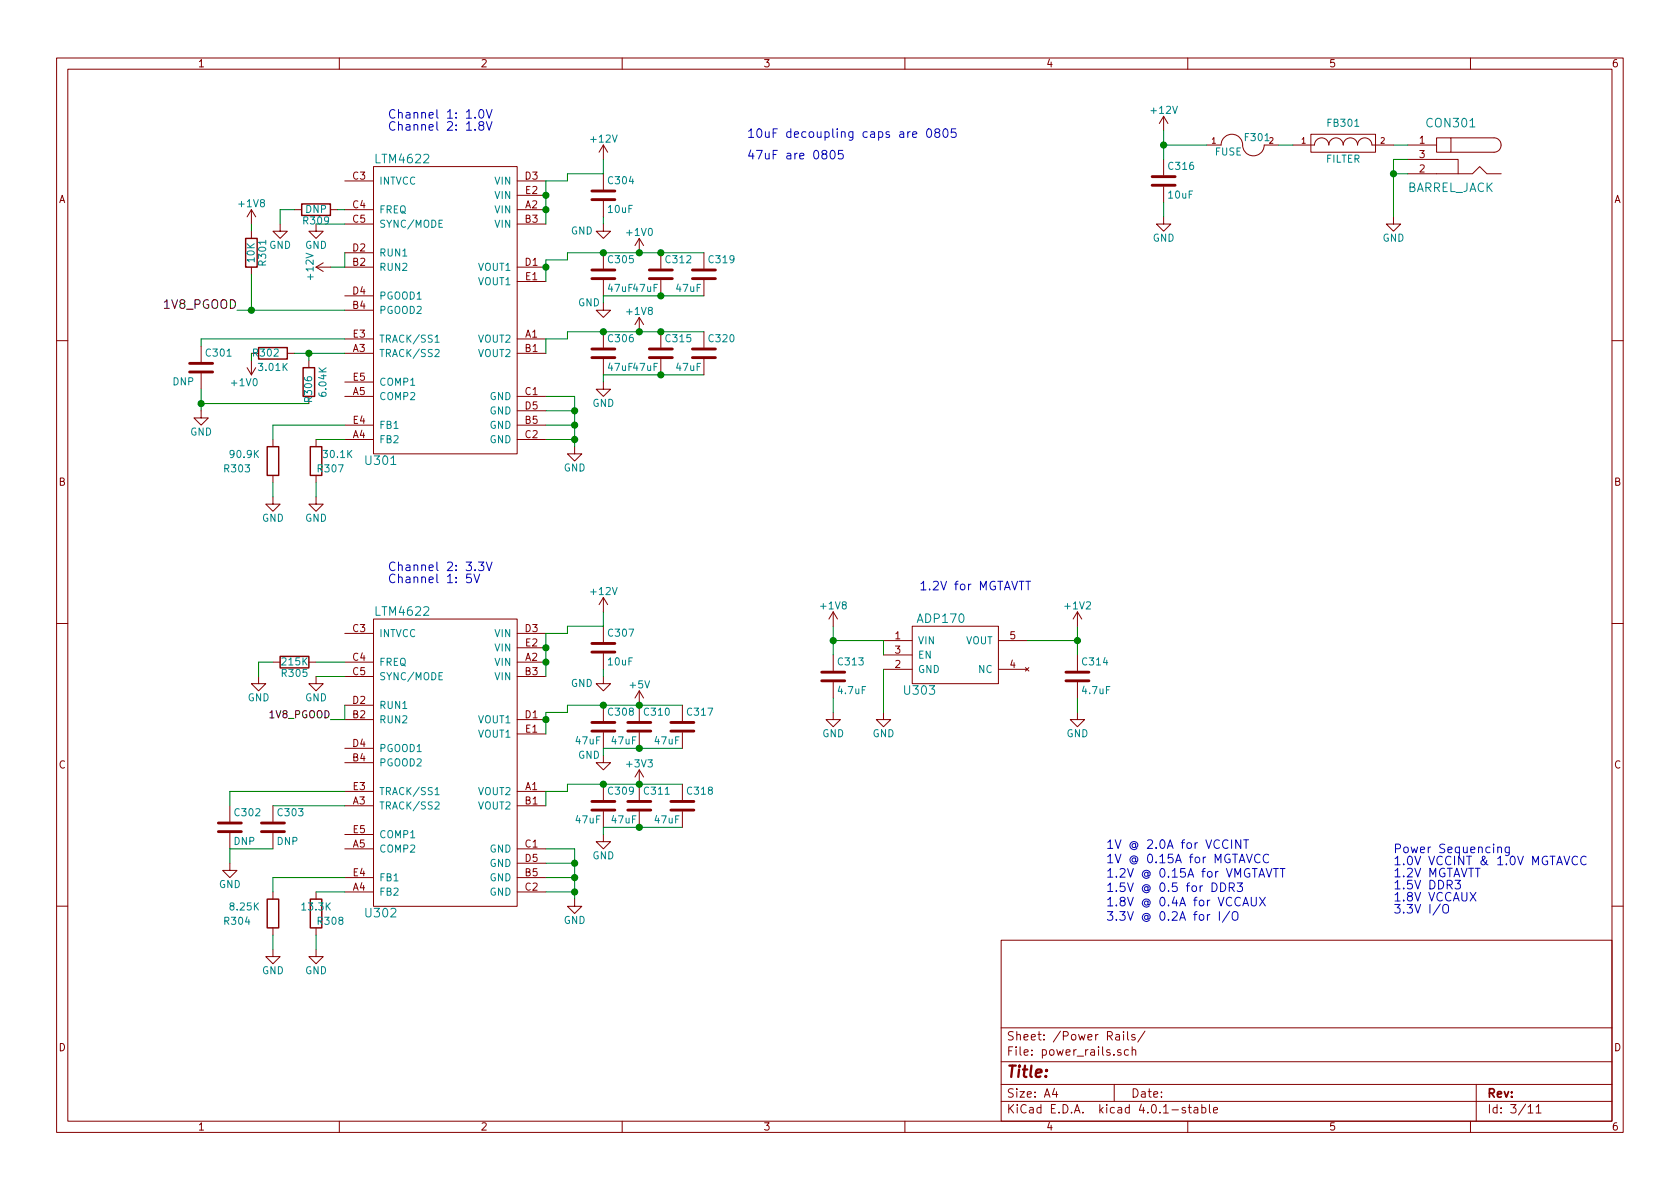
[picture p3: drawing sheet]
EESchema Schematic File Version 2
LIBS:artix7_pcie_pcb-rescue
LIBS:power
LIBS:device
LIBS:transistors
LIBS:conn
LIBS:linear
LIBS:regul
LIBS:74xx
LIBS:cmos4000
LIBS:adc-dac
LIBS:memory
LIBS:xilinx
LIBS:microcontrollers
LIBS:dsp
LIBS:microchip
LIBS:analog_switches
LIBS:motorola
LIBS:texas
LIBS:intel
LIBS:audio
LIBS:interface
LIBS:digital-audio
LIBS:philips
LIBS:display
LIBS:cypress
LIBS:siliconi
LIBS:opto
LIBS:atmel
LIBS:contrib
LIBS:valves
LIBS:wbraun_ic_lib
LIBS:artix7_pcie_pcb-cache
EELAYER 25 0
EELAYER END
$Descr A4 11693 8268
encoding utf-8
Sheet 3 11
Title ""
Date ""
Rev ""
Comp ""
Comment1 ""
Comment2 ""
Comment3 ""
Comment4 ""
$EndDescr
$Comp
L LTM4622 U301
U 1 1
P 3100 2150
F 0 "U301" H 2650 1100 60  0000 C CNN
F 1 "LTM4622" H 2800 3200 60  0000 C CNN
F 2 "wbraun_smd:LGA25_6_25x6_25" H 3100 2100 60  0001 C CNN
F 3 "" H 3100 2100 60  0000 C CNN
	1    3100 2150
	1    0    0    -1  
$EndComp
Text Notes 7700 6200 0    60   ~ 0
1.5V @ 0.5 for DDR3
Text Notes 7700 5900 0    60   ~ 0
1V @ 2.0A for VCCINT 
Text Notes 7700 6100 0    60   ~ 0
1.2V @ 0.15A for VMGTAVTT
Text Notes 7700 6300 0    60   ~ 0
1.8V @ 0.4A for VCCAUX
Text Notes 7700 6400 0    60   ~ 0
3.3V @ 0.2A for I/O
Text Notes 7700 6000 0    60   ~ 0
1V @ 0.15A for MGTAVCC
$Comp
L ADP170 U303
U 1 1
P 6650 4550
F 0 "U303" H 6400 4300 60  0000 C CNN
F 1 "ADP170" H 6550 4800 60  0000 C CNN
F 2 "wbraun_smd:TSOT-23-5" H 7150 4650 60  0001 C CNN
F 3 "" H 7150 4650 60  0000 C CNN
	1    6650 4550
	1    0    0    -1  
$EndComp
Text Notes 9700 6350 0    60   ~ 0
Power Sequencing \n1.0V VCCINT & 1.0V MGTAVCC\n1.2V MGTAVTT\n1.5V DDR3\n1.8V VCCAUX\n3.3V I/O
$Comp
L GND #PWR012
U 1 1
P 4000 3100
F 0 "#PWR012" H 4000 2850 50  0001 C CNN
F 1 "GND" H 4000 2950 50  0000 C CNN
F 2 "" H 4000 3100 60  0000 C CNN
F 3 "" H 4000 3100 60  0000 C CNN
	1    4000 3100
	1    0    0    -1  
$EndComp
$Comp
L GND #PWR013
U 1 1
P 2200 1550
F 0 "#PWR013" H 2200 1300 50  0001 C CNN
F 1 "GND" H 2200 1400 50  0000 C CNN
F 2 "" H 2200 1550 60  0000 C CNN
F 3 "" H 2200 1550 60  0000 C CNN
	1    2200 1550
	1    0    0    -1  
$EndComp
$Comp
L C C305
U 1 1
P 4200 1900
F 0 "C305" H 4225 2000 50  0000 L CNN
F 1 "47uF" H 4225 1800 50  0000 L CNN
F 2 "wbraun_smd:C_0805" H 4238 1750 30  0001 C CNN
F 3 "" H 4200 1900 60  0000 C CNN
	1    4200 1900
	1    0    0    -1  
$EndComp
$Comp
L C C306
U 1 1
P 4200 2450
F 0 "C306" H 4225 2550 50  0000 L CNN
F 1 "47uF" H 4225 2350 50  0000 L CNN
F 2 "wbraun_smd:C_0805" H 4238 2300 30  0001 C CNN
F 3 "" H 4200 2450 60  0000 C CNN
	1    4200 2450
	1    0    0    -1  
$EndComp
$Comp
L C C304
U 1 1
P 4200 1350
F 0 "C304" H 4225 1450 50  0000 L CNN
F 1 "10uF" H 4225 1250 50  0000 L CNN
F 2 "wbraun_smd:C_0805" H 4238 1200 30  0001 C CNN
F 3 "" H 4200 1350 60  0000 C CNN
	1    4200 1350
	1    0    0    -1  
$EndComp
$Comp
L C C314
U 1 1
P 7500 4700
F 0 "C314" H 7525 4800 50  0000 L CNN
F 1 "4.7uF" H 7525 4600 50  0000 L CNN
F 2 "wbraun_smd:C_0402" H 7538 4550 30  0001 C CNN
F 3 "" H 7500 4700 60  0000 C CNN
	1    7500 4700
	1    0    0    -1  
$EndComp
$Comp
L C C313
U 1 1
P 5800 4700
F 0 "C313" H 5825 4800 50  0000 L CNN
F 1 "4.7uF" H 5825 4600 50  0000 L CNN
F 2 "wbraun_smd:C_0402" H 5838 4550 30  0001 C CNN
F 3 "" H 5800 4700 60  0000 C CNN
	1    5800 4700
	1    0    0    -1  
$EndComp
$Comp
L R R303
U 1 1
P 1900 3200
F 0 "R303" H 2150 3250 50  0000 C CNN
F 1 "90.9K" H 2100 3150 50  0000 C CNN
F 2 "wbraun_smd:R_0402" V 1830 3200 30  0001 C CNN
F 3 "" H 1900 3200 30  0000 C CNN
	1    1900 3200
	-1   0    0    1   
$EndComp
$Comp
L R R307
U 1 1
P 2200 3200
F 0 "R307" H 2100 3250 50  0000 C CNN
F 1 "30.1K" H 2050 3150 50  0000 C CNN
F 2 "wbraun_smd:R_0402" V 2130 3200 30  0001 C CNN
F 3 "" H 2200 3200 30  0000 C CNN
	1    2200 3200
	-1   0    0    1   
$EndComp
Text Notes 2700 900  0    60   ~ 0
Channel 1: 1.0V\nChannel 2: 1.8V
Wire Wire Line
	2400 3050 2200 3050
Wire Wire Line
	2400 2950 1900 2950
Wire Wire Line
	1900 2950 1900 3050
$Comp
L GND #PWR014
U 1 1
P 1900 3450
F 0 "#PWR014" H 1900 3200 50  0001 C CNN
F 1 "GND" H 1900 3300 50  0000 C CNN
F 2 "" H 1900 3450 60  0000 C CNN
F 3 "" H 1900 3450 60  0000 C CNN
	1    1900 3450
	1    0    0    -1  
$EndComp
$Comp
L GND #PWR015
U 1 1
P 2200 3450
F 0 "#PWR015" H 2200 3200 50  0001 C CNN
F 1 "GND" H 2200 3300 50  0000 C CNN
F 2 "" H 2200 3450 60  0000 C CNN
F 3 "" H 2200 3450 60  0000 C CNN
	1    2200 3450
	1    0    0    -1  
$EndComp
Wire Wire Line
	2200 3350 2200 3450
Wire Wire Line
	1900 3350 1900 3450
Wire Wire Line
	4000 3050 3800 3050
Wire Wire Line
	4000 2750 4000 3100
Wire Wire Line
	3800 2750 4000 2750
Connection ~ 4000 3050
Wire Wire Line
	3800 2850 4000 2850
Connection ~ 4000 2850
Wire Wire Line
	3800 2950 4000 2950
Connection ~ 4000 2950
Wire Wire Line
	3800 2350 3800 2450
Wire Wire Line
	3800 2350 3950 2350
Wire Wire Line
	3950 2350 3950 2300
Wire Wire Line
	3950 2300 4900 2300
Wire Wire Line
	3800 1800 3800 1950
$Comp
L GND #PWR016
U 1 1
P 4200 2100
F 0 "#PWR016" H 4200 1850 50  0001 C CNN
F 1 "GND" H 4100 2100 50  0000 C CNN
F 2 "" H 4200 2100 60  0000 C CNN
F 3 "" H 4200 2100 60  0000 C CNN
	1    4200 2100
	1    0    0    -1  
$EndComp
$Comp
L GND #PWR017
U 1 1
P 4200 2650
F 0 "#PWR017" H 4200 2400 50  0001 C CNN
F 1 "GND" H 4200 2500 50  0000 C CNN
F 2 "" H 4200 2650 60  0000 C CNN
F 3 "" H 4200 2650 60  0000 C CNN
	1    4200 2650
	1    0    0    -1  
$EndComp
Wire Wire Line
	3800 1800 3950 1800
Wire Wire Line
	3950 1800 3950 1750
Wire Wire Line
	3950 1750 4900 1750
Connection ~ 3800 1850
Wire Wire Line
	4200 2100 4200 2050
Wire Wire Line
	4200 2600 4200 2650
Wire Wire Line
	3950 1200 4200 1200
Wire Wire Line
	3950 1200 3950 1250
Wire Wire Line
	3950 1250 3800 1250
Wire Wire Line
	3800 1250 3800 1550
Connection ~ 3800 1350
Connection ~ 3800 1450
$Comp
L GND #PWR018
U 1 1
P 4200 1550
F 0 "#PWR018" H 4200 1300 50  0001 C CNN
F 1 "GND" H 4050 1500 50  0000 C CNN
F 2 "" H 4200 1550 60  0000 C CNN
F 3 "" H 4200 1550 60  0000 C CNN
	1    4200 1550
	1    0    0    -1  
$EndComp
$Comp
L +1V0 #PWR019
U 1 1
P 4450 1750
F 0 "#PWR019" H 4450 1600 50  0001 C CNN
F 1 "+1V0" H 4450 1890 50  0000 C CNN
F 2 "" H 4450 1750 60  0000 C CNN
F 3 "" H 4450 1750 60  0000 C CNN
	1    4450 1750
	1    0    0    -1  
$EndComp
$Comp
L +1V8 #PWR020
U 1 1
P 4450 2300
F 0 "#PWR020" H 4450 2150 50  0001 C CNN
F 1 "+1V8" H 4450 2440 50  0000 C CNN
F 2 "" H 4450 2300 60  0000 C CNN
F 3 "" H 4450 2300 60  0000 C CNN
	1    4450 2300
	1    0    0    -1  
$EndComp
Connection ~ 4200 2300
Connection ~ 4200 1750
Wire Wire Line
	4200 1550 4200 1500
$Comp
L R R306
U 1 1
P 2150 2650
F 0 "R306" V 2150 2600 50  0000 C CNN
F 1 "6.04K" V 2250 2650 50  0000 C CNN
F 2 "wbraun_smd:R_0402" V 2080 2650 30  0001 C CNN
F 3 "" H 2150 2650 30  0000 C CNN
	1    2150 2650
	1    0    0    -1  
$EndComp
$Comp
L R R302
U 1 1
P 1900 2450
F 0 "R302" V 1900 2400 50  0000 C CNN
F 1 "3.01K" V 2000 2450 50  0000 C CNN
F 2 "wbraun_smd:R_0402" V 1830 2450 30  0001 C CNN
F 3 "" H 1900 2450 30  0000 C CNN
	1    1900 2450
	0    1    1    0   
$EndComp
$Comp
L C C301
U 1 1
P 1400 2550
F 0 "C301" H 1425 2650 50  0000 L CNN
F 1 "DNP" H 1200 2450 50  0000 L CNN
F 2 "wbraun_smd:C_0402" H 1438 2400 30  0001 C CNN
F 3 "" H 1400 2550 60  0000 C CNN
	1    1400 2550
	1    0    0    -1  
$EndComp
$Comp
L +1V0 #PWR021
U 1 1
P 1750 2500
F 0 "#PWR021" H 1750 2350 50  0001 C CNN
F 1 "+1V0" H 1800 2650 50  0000 C CNN
F 2 "" H 1750 2500 60  0000 C CNN
F 3 "" H 1750 2500 60  0000 C CNN
	1    1750 2500
	-1   0    0    1   
$EndComp
Wire Wire Line
	1750 2500 1750 2450
Wire Wire Line
	2050 2450 2400 2450
Wire Wire Line
	2150 2450 2150 2500
Connection ~ 2150 2450
Wire Wire Line
	2400 2350 1400 2350
Wire Wire Line
	1400 2350 1400 2400
Wire Wire Line
	2150 2800 1400 2800
Wire Wire Line
	1400 2700 1400 2850
$Comp
L GND #PWR022
U 1 1
P 1400 2850
F 0 "#PWR022" H 1400 2600 50  0001 C CNN
F 1 "GND" H 1400 2700 50  0000 C CNN
F 2 "" H 1400 2850 60  0000 C CNN
F 3 "" H 1400 2850 60  0000 C CNN
	1    1400 2850
	1    0    0    -1  
$EndComp
Connection ~ 1400 2800
Wire Wire Line
	2400 1750 2400 1850
Wire Wire Line
	2400 1850 2300 1850
Wire Wire Line
	2400 1550 2200 1550
$Comp
L R R301
U 1 1
P 1750 1750
F 0 "R301" V 1830 1750 50  0000 C CNN
F 1 "10K" V 1750 1750 50  0000 C CNN
F 2 "wbraun_smd:R_0402" V 1680 1750 30  0001 C CNN
F 3 "" H 1750 1750 30  0000 C CNN
	1    1750 1750
	1    0    0    -1  
$EndComp
$Comp
L +1V8 #PWR023
U 1 1
P 1750 1550
F 0 "#PWR023" H 1750 1400 50  0001 C CNN
F 1 "+1V8" H 1750 1690 50  0000 C CNN
F 2 "" H 1750 1550 60  0000 C CNN
F 3 "" H 1750 1550 60  0000 C CNN
	1    1750 1550
	1    0    0    -1  
$EndComp
Wire Wire Line
	1750 1900 1750 2150
Wire Wire Line
	1650 2150 2400 2150
Wire Wire Line
	1750 1550 1750 1600
Text Label 1650 2150 2    60   ~ 0
1V8_PGOOD
Connection ~ 1750 2150
Text Notes 6400 4100 0    60   ~ 0
1.2V for MGTAVTT
Wire Wire Line
	7150 4450 7500 4450
Wire Wire Line
	7500 4350 7500 4550
Wire Wire Line
	6150 4450 5800 4450
Wire Wire Line
	5800 4350 5800 4550
Wire Wire Line
	6150 4550 6150 4450
$Comp
L +1V8 #PWR024
U 1 1
P 5800 4350
F 0 "#PWR024" H 5800 4200 50  0001 C CNN
F 1 "+1V8" H 5800 4490 50  0000 C CNN
F 2 "" H 5800 4350 60  0000 C CNN
F 3 "" H 5800 4350 60  0000 C CNN
	1    5800 4350
	1    0    0    -1  
$EndComp
$Comp
L +1V2 #PWR025
U 1 1
P 7500 4350
F 0 "#PWR025" H 7500 4200 50  0001 C CNN
F 1 "+1V2" H 7500 4490 50  0000 C CNN
F 2 "" H 7500 4350 60  0000 C CNN
F 3 "" H 7500 4350 60  0000 C CNN
	1    7500 4350
	1    0    0    -1  
$EndComp
$Comp
L GND #PWR026
U 1 1
P 6150 4950
F 0 "#PWR026" H 6150 4700 50  0001 C CNN
F 1 "GND" H 6150 4800 50  0000 C CNN
F 2 "" H 6150 4950 60  0000 C CNN
F 3 "" H 6150 4950 60  0000 C CNN
	1    6150 4950
	1    0    0    -1  
$EndComp
$Comp
L GND #PWR027
U 1 1
P 7500 4950
F 0 "#PWR027" H 7500 4700 50  0001 C CNN
F 1 "GND" H 7500 4800 50  0000 C CNN
F 2 "" H 7500 4950 60  0000 C CNN
F 3 "" H 7500 4950 60  0000 C CNN
	1    7500 4950
	1    0    0    -1  
$EndComp
$Comp
L GND #PWR028
U 1 1
P 5800 4950
F 0 "#PWR028" H 5800 4700 50  0001 C CNN
F 1 "GND" H 5800 4800 50  0000 C CNN
F 2 "" H 5800 4950 60  0000 C CNN
F 3 "" H 5800 4950 60  0000 C CNN
	1    5800 4950
	1    0    0    -1  
$EndComp
Wire Wire Line
	6150 4650 6150 4950
Wire Wire Line
	7500 4850 7500 4950
Wire Wire Line
	5800 4850 5800 4950
Connection ~ 5800 4450
Connection ~ 7500 4450
$Comp
L LTM4622 U302
U 1 1
P 3100 5300
F 0 "U302" H 2650 4250 60  0000 C CNN
F 1 "LTM4622" H 2800 6350 60  0000 C CNN
F 2 "wbraun_smd:LGA25_6_25x6_25" H 3100 5250 60  0001 C CNN
F 3 "" H 3100 5250 60  0000 C CNN
	1    3100 5300
	1    0    0    -1  
$EndComp
$Comp
L GND #PWR029
U 1 1
P 4000 6250
F 0 "#PWR029" H 4000 6000 50  0001 C CNN
F 1 "GND" H 4000 6100 50  0000 C CNN
F 2 "" H 4000 6250 60  0000 C CNN
F 3 "" H 4000 6250 60  0000 C CNN
	1    4000 6250
	1    0    0    -1  
$EndComp
$Comp
L GND #PWR030
U 1 1
P 2200 4700
F 0 "#PWR030" H 2200 4450 50  0001 C CNN
F 1 "GND" H 2200 4550 50  0000 C CNN
F 2 "" H 2200 4700 60  0000 C CNN
F 3 "" H 2200 4700 60  0000 C CNN
	1    2200 4700
	1    0    0    -1  
$EndComp
$Comp
L C C308
U 1 1
P 4200 5050
F 0 "C308" H 4225 5150 50  0000 L CNN
F 1 "47uF" H 4000 4950 50  0000 L CNN
F 2 "wbraun_smd:C_0805" H 4238 4900 30  0001 C CNN
F 3 "" H 4200 5050 60  0000 C CNN
	1    4200 5050
	1    0    0    -1  
$EndComp
$Comp
L C C309
U 1 1
P 4200 5600
F 0 "C309" H 4225 5700 50  0000 L CNN
F 1 "47uF" H 4000 5500 50  0000 L CNN
F 2 "wbraun_smd:C_0805" H 4238 5450 30  0001 C CNN
F 3 "" H 4200 5600 60  0000 C CNN
	1    4200 5600
	1    0    0    -1  
$EndComp
$Comp
L C C307
U 1 1
P 4200 4500
F 0 "C307" H 4225 4600 50  0000 L CNN
F 1 "10uF" H 4225 4400 50  0000 L CNN
F 2 "wbraun_smd:C_0805" H 4238 4350 30  0001 C CNN
F 3 "" H 4200 4500 60  0000 C CNN
	1    4200 4500
	1    0    0    -1  
$EndComp
$Comp
L R R304
U 1 1
P 1900 6350
F 0 "R304" H 2150 6400 50  0000 C CNN
F 1 "8.25K" H 2100 6300 50  0000 C CNN
F 2 "wbraun_smd:R_0402" V 1830 6350 30  0001 C CNN
F 3 "" H 1900 6350 30  0000 C CNN
	1    1900 6350
	-1   0    0    1   
$EndComp
$Comp
L R R308
U 1 1
P 2200 6350
F 0 "R308" H 2100 6400 50  0000 C CNN
F 1 "13.3K" H 2200 6300 50  0000 C CNN
F 2 "wbraun_smd:R_0402" V 2130 6350 30  0001 C CNN
F 3 "" H 2200 6350 30  0000 C CNN
	1    2200 6350
	-1   0    0    1   
$EndComp
Text Notes 2700 4050 0    60   ~ 0
Channel 2: 3.3V\nChannel 1: 5V
Wire Wire Line
	2400 6200 2200 6200
Wire Wire Line
	2400 6100 1900 6100
Wire Wire Line
	1900 6100 1900 6200
$Comp
L GND #PWR031
U 1 1
P 1900 6600
F 0 "#PWR031" H 1900 6350 50  0001 C CNN
F 1 "GND" H 1900 6450 50  0000 C CNN
F 2 "" H 1900 6600 60  0000 C CNN
F 3 "" H 1900 6600 60  0000 C CNN
	1    1900 6600
	1    0    0    -1  
$EndComp
$Comp
L GND #PWR032
U 1 1
P 2200 6600
F 0 "#PWR032" H 2200 6350 50  0001 C CNN
F 1 "GND" H 2200 6450 50  0000 C CNN
F 2 "" H 2200 6600 60  0000 C CNN
F 3 "" H 2200 6600 60  0000 C CNN
	1    2200 6600
	1    0    0    -1  
$EndComp
Wire Wire Line
	2200 6500 2200 6600
Wire Wire Line
	1900 6500 1900 6600
Wire Wire Line
	4000 6200 3800 6200
Wire Wire Line
	4000 5900 4000 6250
Wire Wire Line
	3800 5900 4000 5900
Connection ~ 4000 6200
Wire Wire Line
	3800 6000 4000 6000
Connection ~ 4000 6000
Wire Wire Line
	3800 6100 4000 6100
Connection ~ 4000 6100
Wire Wire Line
	3800 5500 3800 5600
Wire Wire Line
	3800 5500 3950 5500
Wire Wire Line
	3950 5500 3950 5450
Wire Wire Line
	3950 5450 4750 5450
Wire Wire Line
	3800 4950 3800 5100
$Comp
L GND #PWR033
U 1 1
P 4200 5250
F 0 "#PWR033" H 4200 5000 50  0001 C CNN
F 1 "GND" H 4100 5250 50  0000 C CNN
F 2 "" H 4200 5250 60  0000 C CNN
F 3 "" H 4200 5250 60  0000 C CNN
	1    4200 5250
	1    0    0    -1  
$EndComp
$Comp
L GND #PWR034
U 1 1
P 4200 5800
F 0 "#PWR034" H 4200 5550 50  0001 C CNN
F 1 "GND" H 4200 5650 50  0000 C CNN
F 2 "" H 4200 5800 60  0000 C CNN
F 3 "" H 4200 5800 60  0000 C CNN
	1    4200 5800
	1    0    0    -1  
$EndComp
Wire Wire Line
	3800 4950 3950 4950
Wire Wire Line
	3950 4950 3950 4900
Wire Wire Line
	3950 4900 4750 4900
Connection ~ 3800 5000
Wire Wire Line
	4200 5250 4200 5200
Wire Wire Line
	4200 5750 4200 5800
Wire Wire Line
	3950 4350 4200 4350
Wire Wire Line
	3950 4350 3950 4400
Wire Wire Line
	3950 4400 3800 4400
Wire Wire Line
	3800 4400 3800 4700
Connection ~ 3800 4500
Connection ~ 3800 4600
$Comp
L GND #PWR035
U 1 1
P 4200 4700
F 0 "#PWR035" H 4200 4450 50  0001 C CNN
F 1 "GND" H 4050 4650 50  0000 C CNN
F 2 "" H 4200 4700 60  0000 C CNN
F 3 "" H 4200 4700 60  0000 C CNN
	1    4200 4700
	1    0    0    -1  
$EndComp
Connection ~ 4200 5450
Connection ~ 4200 4900
Wire Wire Line
	4200 4700 4200 4650
$Comp
L GND #PWR036
U 1 1
P 1600 6000
F 0 "#PWR036" H 1600 5750 50  0001 C CNN
F 1 "GND" H 1600 5850 50  0000 C CNN
F 2 "" H 1600 6000 60  0000 C CNN
F 3 "" H 1600 6000 60  0000 C CNN
	1    1600 6000
	1    0    0    -1  
$EndComp
Wire Wire Line
	2400 4900 2400 5000
Wire Wire Line
	2400 5000 2300 5000
Wire Wire Line
	2400 4700 2200 4700
$Comp
L +12V #PWR037
U 1 1
P 4200 4250
F 0 "#PWR037" H 4200 4100 50  0001 C CNN
F 1 "+12V" H 4200 4390 50  0000 C CNN
F 2 "" H 4200 4250 60  0000 C CNN
F 3 "" H 4200 4250 60  0000 C CNN
	1    4200 4250
	1    0    0    -1  
$EndComp
$Comp
L +12V #PWR038
U 1 1
P 4200 1100
F 0 "#PWR038" H 4200 950 50  0001 C CNN
F 1 "+12V" H 4200 1240 50  0000 C CNN
F 2 "" H 4200 1100 60  0000 C CNN
F 3 "" H 4200 1100 60  0000 C CNN
	1    4200 1100
	1    0    0    -1  
$EndComp
$Comp
L R R305
U 1 1
P 2050 4600
F 0 "R305" V 2130 4600 50  0000 C CNN
F 1 "215K" V 2050 4600 50  0000 C CNN
F 2 "wbraun_smd:R_0402" V 1980 4600 30  0001 C CNN
F 3 "" H 2050 4600 30  0000 C CNN
	1    2050 4600
	0    1    1    0   
$EndComp
$Comp
L GND #PWR039
U 1 1
P 1800 4700
F 0 "#PWR039" H 1800 4450 50  0001 C CNN
F 1 "GND" H 1800 4550 50  0000 C CNN
F 2 "" H 1800 4700 60  0000 C CNN
F 3 "" H 1800 4700 60  0000 C CNN
	1    1800 4700
	1    0    0    -1  
$EndComp
Wire Wire Line
	2200 4600 2400 4600
Wire Wire Line
	1900 4600 1800 4600
Wire Wire Line
	1800 4600 1800 4700
Wire Wire Line
	4200 1200 4200 1100
$Comp
L C C302
U 1 1
P 1600 5750
F 0 "C302" H 1625 5850 50  0000 L CNN
F 1 "DNP" H 1625 5650 50  0000 L CNN
F 2 "wbraun_smd:C_0402" H 1638 5600 30  0001 C CNN
F 3 "" H 1600 5750 60  0000 C CNN
	1    1600 5750
	1    0    0    -1  
$EndComp
$Comp
L C C303
U 1 1
P 1900 5750
F 0 "C303" H 1925 5850 50  0000 L CNN
F 1 "DNP" H 1925 5650 50  0000 L CNN
F 2 "wbraun_smd:C_0402" H 1938 5600 30  0001 C CNN
F 3 "" H 1900 5750 60  0000 C CNN
	1    1900 5750
	1    0    0    -1  
$EndComp
Wire Wire Line
	2400 5500 1600 5500
Wire Wire Line
	1600 5500 1600 5600
Wire Wire Line
	2400 5600 1900 5600
Wire Wire Line
	1900 5900 1600 5900
Wire Wire Line
	1600 5900 1600 6000
$Comp
L +5V #PWR040
U 1 1
P 4450 4900
F 0 "#PWR040" H 4450 4750 50  0001 C CNN
F 1 "+5V" H 4450 5040 50  0000 C CNN
F 2 "" H 4450 4900 60  0000 C CNN
F 3 "" H 4450 4900 60  0000 C CNN
	1    4450 4900
	1    0    0    -1  
$EndComp
$Comp
L +3V3 #PWR041
U 1 1
P 4450 5450
F 0 "#PWR041" H 4450 5300 50  0001 C CNN
F 1 "+3V3" H 4450 5590 50  0000 C CNN
F 2 "" H 4450 5450 60  0000 C CNN
F 3 "" H 4450 5450 60  0000 C CNN
	1    4450 5450
	1    0    0    -1  
$EndComp
$Comp
L +12V #PWR042
U 1 1
P 2300 1850
F 0 "#PWR042" H 2300 1700 50  0001 C CNN
F 1 "+12V" H 2300 1990 50  0000 C CNN
F 2 "" H 2300 1850 60  0000 C CNN
F 3 "" H 2300 1850 60  0000 C CNN
	1    2300 1850
	0    -1   -1   0   
$EndComp
Text Label 2300 5000 2    50   ~ 0
1V8_PGOOD
Wire Wire Line
	4200 4350 4200 4250
Wire Wire Line
	4200 5200 4750 5200
Wire Wire Line
	4200 5750 4750 5750
$Comp
L BARREL_JACK CON301
U 1 1
P 10100 1100
F 0 "CON301" H 10100 1350 60  0000 C CNN
F 1 "BARREL_JACK" H 10100 900 60  0000 C CNN
F 2 "wbraun_smd:DC_2.1mm_PJ-202A" H 10100 1100 60  0001 C CNN
F 3 "" H 10100 1100 60  0000 C CNN
	1    10100 1100
	-1   0    0    -1  
$EndComp
$Comp
L FUSE F301
U 1 1
P 8650 1000
F 0 "F301" H 8750 1050 50  0000 C CNN
F 1 "FUSE" H 8550 950 50  0000 C CNN
F 2 "wbraun_smd:SMD-0805" H 8650 1000 60  0001 C CNN
F 3 "" H 8650 1000 60  0000 C CNN
	1    8650 1000
	1    0    0    -1  
$EndComp
$Comp
L C C316
U 1 1
P 8100 1250
F 0 "C316" H 8125 1350 50  0000 L CNN
F 1 "10uF" H 8125 1150 50  0000 L CNN
F 2 "wbraun_smd:C_0805" H 8138 1100 30  0001 C CNN
F 3 "" H 8100 1250 60  0000 C CNN
	1    8100 1250
	1    0    0    -1  
$EndComp
$Comp
L +12V #PWR043
U 1 1
P 8100 900
F 0 "#PWR043" H 8100 750 50  0001 C CNN
F 1 "+12V" H 8100 1040 50  0000 C CNN
F 2 "" H 8100 900 60  0000 C CNN
F 3 "" H 8100 900 60  0000 C CNN
	1    8100 900 
	1    0    0    -1  
$EndComp
$Comp
L GND #PWR044
U 1 1
P 8100 1500
F 0 "#PWR044" H 8100 1250 50  0001 C CNN
F 1 "GND" H 8100 1350 50  0000 C CNN
F 2 "" H 8100 1500 60  0000 C CNN
F 3 "" H 8100 1500 60  0000 C CNN
	1    8100 1500
	1    0    0    -1  
$EndComp
$Comp
L GND #PWR045
U 1 1
P 9700 1500
F 0 "#PWR045" H 9700 1250 50  0001 C CNN
F 1 "GND" H 9700 1350 50  0000 C CNN
F 2 "" H 9700 1500 60  0000 C CNN
F 3 "" H 9700 1500 60  0000 C CNN
	1    9700 1500
	1    0    0    -1  
$EndComp
Wire Wire Line
	9800 1100 9700 1100
Wire Wire Line
	9700 1100 9700 1500
Wire Wire Line
	9800 1200 9700 1200
Connection ~ 9700 1200
Wire Wire Line
	9800 1000 9700 1000
Wire Wire Line
	8100 1000 8400 1000
Wire Wire Line
	8100 900  8100 1100
Connection ~ 8100 1000
Wire Wire Line
	8100 1400 8100 1500
$Comp
L FILTER FB301
U 1 1
P 9350 1000
F 0 "FB301" H 9350 1150 50  0000 C CNN
F 1 "FILTER" H 9350 900 50  0000 C CNN
F 2 "wbraun_smd:L_0603" H 9350 1000 60  0001 C CNN
F 3 "" H 9350 1000 60  0000 C CNN
	1    9350 1000
	1    0    0    -1  
$EndComp
Text Notes 5200 950  0    60   ~ 0
10uF decoupling caps are 0805
Text Notes 5200 1100 0    60   ~ 0
47uF are 0805
$Comp
L C C310
U 1 1
P 4450 5050
F 0 "C310" H 4475 5150 50  0000 L CNN
F 1 "47uF" H 4250 4950 50  0000 L CNN
F 2 "wbraun_smd:C_0805" H 4488 4900 30  0001 C CNN
F 3 "" H 4450 5050 60  0000 C CNN
	1    4450 5050
	1    0    0    -1  
$EndComp
$Comp
L C C311
U 1 1
P 4450 5600
F 0 "C311" H 4475 5700 50  0000 L CNN
F 1 "47uF" H 4250 5500 50  0000 L CNN
F 2 "wbraun_smd:C_0805" H 4488 5450 30  0001 C CNN
F 3 "" H 4450 5600 60  0000 C CNN
	1    4450 5600
	1    0    0    -1  
$EndComp
Wire Wire Line
	9000 1000 8900 1000
$Comp
L C C315
U 1 1
P 4600 2450
F 0 "C315" H 4625 2550 50  0000 L CNN
F 1 "47uF" H 4400 2350 50  0000 L CNN
F 2 "wbraun_smd:C_0805" H 4638 2300 30  0001 C CNN
F 3 "" H 4600 2450 60  0000 C CNN
	1    4600 2450
	1    0    0    -1  
$EndComp
$Comp
L C C312
U 1 1
P 4600 1900
F 0 "C312" H 4625 2000 50  0000 L CNN
F 1 "47uF" H 4400 1800 50  0000 L CNN
F 2 "wbraun_smd:C_0805" H 4638 1750 30  0001 C CNN
F 3 "" H 4600 1900 60  0000 C CNN
	1    4600 1900
	1    0    0    -1  
$EndComp
Wire Wire Line
	4200 2050 4900 2050
Connection ~ 4450 1750
Connection ~ 4450 2300
Wire Wire Line
	4200 2600 4900 2600
Connection ~ 4600 1750
Connection ~ 4600 2050
Connection ~ 4600 2300
Connection ~ 4600 2600
Connection ~ 4450 4900
Connection ~ 4450 5200
Connection ~ 4450 5450
Connection ~ 4450 5750
$Comp
L C C320
U 1 1
P 4900 2450
F 0 "C320" H 4925 2550 50  0000 L CNN
F 1 "47uF" H 4700 2350 50  0000 L CNN
F 2 "wbraun_smd:C_0805" H 4938 2300 30  0001 C CNN
F 3 "" H 4900 2450 60  0000 C CNN
	1    4900 2450
	1    0    0    -1  
$EndComp
$Comp
L C C319
U 1 1
P 4900 1900
F 0 "C319" H 4925 2000 50  0000 L CNN
F 1 "47uF" H 4700 1800 50  0000 L CNN
F 2 "wbraun_smd:C_0805" H 4938 1750 30  0001 C CNN
F 3 "" H 4900 1900 60  0000 C CNN
	1    4900 1900
	1    0    0    -1  
$EndComp
$Comp
L C C317
U 1 1
P 4750 5050
F 0 "C317" H 4775 5150 50  0000 L CNN
F 1 "47uF" H 4550 4950 50  0000 L CNN
F 2 "wbraun_smd:C_0805" H 4788 4900 30  0001 C CNN
F 3 "" H 4750 5050 60  0000 C CNN
	1    4750 5050
	1    0    0    -1  
$EndComp
$Comp
L C C318
U 1 1
P 4750 5600
F 0 "C318" H 4775 5700 50  0000 L CNN
F 1 "47uF" H 4550 5500 50  0000 L CNN
F 2 "wbraun_smd:C_0805" H 4788 5450 30  0001 C CNN
F 3 "" H 4750 5600 60  0000 C CNN
	1    4750 5600
	1    0    0    -1  
$EndComp
$Comp
L R R309
U 1 1
P 2200 1450
F 0 "R309" V 2280 1450 50  0000 C CNN
F 1 "DNP" V 2200 1450 50  0000 C CNN
F 2 "wbraun_smd:R_0402" V 2130 1450 30  0001 C CNN
F 3 "" H 2200 1450 30  0000 C CNN
	1    2200 1450
	0    1    1    0   
$EndComp
$Comp
L GND #PWR046
U 1 1
P 1950 1550
F 0 "#PWR046" H 1950 1300 50  0001 C CNN
F 1 "GND" H 1950 1400 50  0000 C CNN
F 2 "" H 1950 1550 60  0000 C CNN
F 3 "" H 1950 1550 60  0000 C CNN
	1    1950 1550
	1    0    0    -1  
$EndComp
Wire Wire Line
	2050 1450 1950 1450
Wire Wire Line
	1950 1450 1950 1550
Wire Wire Line
	2400 1450 2350 1450
$EndSCHEMATC
